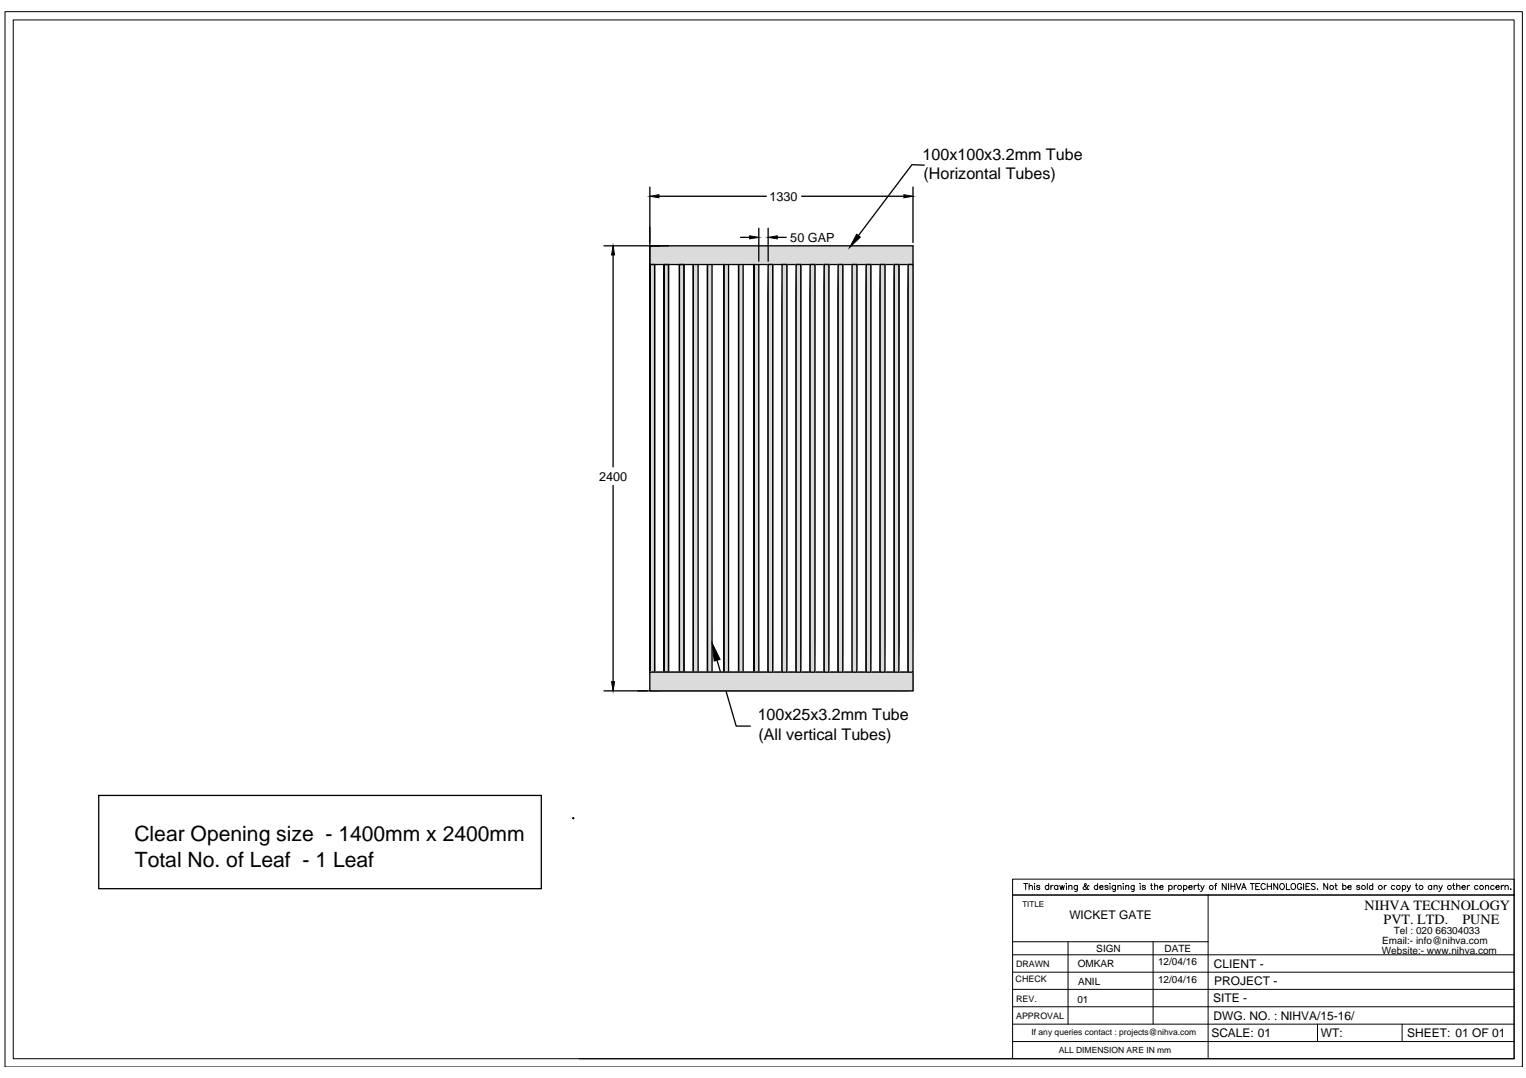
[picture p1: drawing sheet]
<svg xmlns="http://www.w3.org/2000/svg" width="297mm" height="210mm" viewBox="0 0 297 210" stroke-linecap="round" stroke-linejoin="round" font-family="sans-serif">
<!-- layer: 0 -->
<g fill="none" stroke="#000" stroke-width=".19">
<path d="M1 2.3h295.3v205.5h-295.3zM2.6 3.9h292.1v202.2h-292.1zM197.1 171.2h97.6v3.1h-97.6zM199.3 172h.7M199.6 172v1.2M200.3 172.6l.3-.2 .3 .1 .1 .7M200.3 172v1.2M201.3 172.1h.1M201.4 172.5v.7M202.4 172.6l-.2-.2-.4 .1v.2l.4 .1 .2 .2-.2 .2-.4-.2M204.1 172.6a.38 .38 0 0 0-.5-.1 .38 .38 0 0 0 0 .6 .38 .38 0 0 0 .5-.1M204.1 172v1.2"/>
<path d="M204.6 172.4v.8M205 172.4l-.3 .1-.1 .2M205.9 172.6a.38 .38 0 0 0-.5-.1 .38 .38 0 0 0 0 .6 .38 .38 0 0 0 .5-.1M205.9 172.4v.8M206.3 172.4l.2 .8 .3-.8 .2 .8 .2-.8M207.5 172.1h.1zM207.6 172.5v.7M208 172.6l.3-.2 .3 .1 .1 .7M208 172.4v.8M209.7 172.4v1.1l-.5 .1M209.7 172.6a.38 .38 0 0 0-.5-.1 .38 .38 0 0 0 0 .6 .38 .38 0 0 0 .5-.1M212 172.5h-.2a.63 .63 0 0 1-.9 .6v-.4l.6-.4-.2-.3-.2 .2 .1 .3 .3 .5 .3 .2 .2-.1"/>
<path d="M213.7 172.6a.38 .38 0 0 0-.6-.1 .38 .38 0 0 0 0 .6 .38 .38 0 0 0 .6-.1M213.7 172v1.2M214 172.7h.7a.34 .34 0 0 0-.3-.3 .34 .34 0 0 0-.4 .3l.3 .5 .4-.2M215.7 172.6l-.2-.2-.4 .1v.2l.4 .1 .2 .2-.2 .2-.4-.2M216 172.1h.1M216.1 172.5v.7M217.1 172.4v1.1l-.5 .1M217.1 172.6a.38 .38 0 0 0-.5-.1 .38 .38 0 0 0 0 .6 .38 .38 0 0 0 .5-.1M217.6 172.6l.3-.2 .2 .1 .1 .7M217.6 172.4v.8M218.6 172.1h.1M218.7 172.5v.7"/>
<path d="M219.1 172.6l.3-.2 .3 .1v.7M219.1 172.4v.8M220.8 172.4l-.1 1.1-.4 .1M220.8 172.6a.36 .36 0 0 0-.6-.1 .36 .36 0 0 0 0 .6 .36 .36 0 0 0 .6-.1M221.9 172.1h.1zM222 172.5v.7M223 172.6l-.3-.2-.3 .1v.2l.4 .1 .2 .2-.3 .2-.4-.2M223.9 172.4h.4M224.1 172v1l.1 .1 .2 .1M224.7 172.6l.3-.2 .3 .1v.7M224.7 172v1.2M225.7 172.7h.7a.34 .34 0 0 0-.3-.3 .34 .34 0 0 0-.4 .3l.3 .5 .4-.2"/>
<path d="M227.5 172.6a.38 .38 0 0 1 .6-.1 .38 .38 0 0 1 0 .6 .38 .38 0 0 1-.6-.1M227.5 172.4v1.2M228.6 172.4v.8M229 172.4l-.3 .1-.1 .2M230.4 172.6a.38 .38 0 0 1 .5-.1 .38 .38 0 0 1 0 .6 .38 .38 0 0 1-.5-.1M230.4 172.4v1.2M231.4 172.7h.7a.39 .39 0 0 0-.5-.3 .39 .39 0 0 0-.3 .4 .39 .39 0 0 0 .3 .4l.5-.2M232.5 172.4v.8M232.9 172.4l-.3 .1-.1 .2M233.1 172.4h.4M233.3 172v1l.2 .2M233.7 172.4l.4 .8 .3-.8"/>
<path d="M234.1 173.2l-.4 .4M235.2 174.3v31.8M236.4 172.4h.4M236.9 172l-.3 .1v.1v1M238.7 172v1.2l-.8-1.2v1.2M239.1 172v1.2M239.6 172v1.2M239.6 172.6h.8M240.4 172v1.2M240.7 172l.4 1.2 .5-1.2M241.7 173.2l.4-1.2 .5 1.2M241.9 172.8h.5"/>
<path d="M243.4 172h.8M243.8 172v1.2M244.4 172.6h.5M245.2 172h-.8v1.2h.8M246.3 172.3a.44 .44 0 0 0-.5-.3 .44 .44 0 0 0-.4 .5v.2a.43 .43 0 0 0 .4 .5 .43 .43 0 0 0 .5-.3M246.7 172.6h.8M246.7 172v1.2M247.5 172v1.2M248.7 172v1.2l-.8-1.2v1.2M249.2 172.2l.1-.1a.55 .55 0 0 1 .7 .5 .55 .55 0 0 1-.7 .5l-.2-.4zM250.4 172v1.2h.7M251.5 172.1l.1-.1a.56 .56 0 0 1 .6 .7 .56 .56 0 0 1-.7 .4l-.2-.4v-.4z"/>
<path d="M253.4 172.3a.44 .44 0 0 0-.5-.3 .44 .44 0 0 0-.4 .5v.2a.43 .43 0 0 0 .4 .5 .43 .43 0 0 0 .5-.5h-.3M253.7 172v1.2M254.2 172.6h.5M254.9 172h-.7v1.2h.7M256 172.2l-.3-.2-.5 .2 .1 .2 .5 .2 .2 .3v.1l-.3 .2-.5-.2M256.5 173.1h.1M258.4 172v1.2l-.7-1.2v1.2M259.8 172.4h.5M260 172v1l.3 .2M261.4 172.6a.38 .38 0 0 1 .5-.1 .38 .38 0 0 1 0 .6 .38 .38 0 0 1-.5-.1M261.4 172v1.2M262.3 172.7h.7a.34 .34 0 0 0-.3-.3 .34 .34 0 0 0-.4 .3l.3 .5 .4-.2"/>
<path d="M264.7 172.6l-.2-.2-.4 .1v.2l.4 .1 .2 .2-.2 .2-.4-.2M266.1 172v1.2M267.2 172.6a.38 .38 0 0 0-.6-.1 .38 .38 0 0 0 0 .6 .38 .38 0 0 0 .6-.1M267.2 172v1.2M269.5 172.4v.8M269.9 172.4l-.3 .1-.1 .2M271.5 172.6a.38 .38 0 0 0-.6-.1 .38 .38 0 0 0 0 .6 .38 .38 0 0 0 .6-.1M273 172.6a.38 .38 0 0 1 .5-.1 .38 .38 0 0 1 0 .6 .38 .38 0 0 1-.5-.1M273 172.4v1.2M273.9 172.4l.3 .8 .4-.8M274.2 173.2l-.3 .4M275.5 172.4h.4"/>
<path d="M275.7 172v1l.3 .2M278.7 172.6a.38 .38 0 0 0-.6-.1 .38 .38 0 0 0 0 .6 .38 .38 0 0 0 .6-.1M278.7 172.4v.8M279.1 172.6l.3-.2 .3 .1v.7M279.1 172.4v.8M280.1 172.4l.3 .8 .4-.8M280.4 173.2l-.4 .4M282.7 172.4h.5M282.9 172v1l.3 .2M283.5 172.6l.3-.2 .3 .1 .1 .7M283.5 172v1.2M284.6 172.7h.6a.39 .39 0 0 0-.4-.3 .39 .39 0 0 0-.3 .4 .39 .39 0 0 0 .4 .4l.3-.2"/>
<path d="M285.6 172.4v.8M286.1 172.4l-.3 .1-.2 .2M287.7 172.6a.38 .38 0 0 0-.6-.1 .38 .38 0 0 0 0 .6 .38 .38 0 0 0 .6-.1M289.1 172.6l.3-.2 .3 .1 .1 .7M289.1 172.4v.8M290.8 172.6a.38 .38 0 0 0-.5-.1 .38 .38 0 0 0 0 .6 .38 .38 0 0 0 .5-.1M291.2 172.7h.6a.39 .39 0 0 0-.4-.3 .39 .39 0 0 0-.3 .4 .39 .39 0 0 0 .3 .4l.4-.2M292.2 172.4v.8M292.7 172.4l-.3 .1-.2 .2M292.9 172.6l.3-.2 .3 .1 .1 .7M292.9 172.4v.8M294 173.1h.1z"/>
<path d="M294.7 174.3v31.8M294.7 174.3h-97.6v31.8M197.1 196h97.6M197.1 192.6h97.6M197.1 189.3h97.6M197.1 185.9h97.6M197.1 183.4h38.1M197.1 199.4h97.6M207.9 183.4v16M224.5 183.4v16M256.5 199.4v3.4M272.9 199.4v3.4"/>
<path d="M112.7 206.1h182M197.1 202.8h97.6"/>
<circle cx="229.6" cy="172.8" r=".39"/>
<circle cx="235.8" cy="172.8" r=".4"/>
<circle cx="259.2" cy="172.8" r=".39"/>
<circle cx="265.4" cy="172.8" r=".4"/>
<circle cx="268.7" cy="172.8" r=".39"/>
<circle cx="272.2" cy="172.8" r=".39"/>
<circle cx="276.6" cy="172.8" r=".39"/>
<circle cx="282.1" cy="172.8" r=".4"/>
<circle cx="288.4" cy="172.8" r=".39"/>
</g>
<g fill="#dbdbdb" stroke="#dbdbdb" stroke-width=".19">
<path d="M126.5 47.9v3.6h51.2zM126.5 47.9h51.2v3.6z"/>
<path d="M146.8 51.5v79.4h.9zM146.8 51.5h.9v79.4z"/>
<path d="M143.8 51.5v79.4h.9zM143.8 51.5h.9v79.4z"/>
<path d="M140.9 51.5v79.4h.9zM140.9 51.5h.9v79.4z"/>
<path d="M137.7 51.5v79.4h.9zM137.7 51.5h.9v79.4z"/>
<path d="M135 51.5v79.4h.9zM135 51.5h.9v79.4z"/>
<path d="M132.2 51.5v79.4h.9zM132.2 51.5h.9v79.4z"/>
<path d="M129.2 51.5v79.4h.9zM129.2 51.5h.9v79.4z"/>
<path d="M126.5 51.5v79.4h.9zM126.5 51.5h.9v79.4z"/>
<path d="M126.5 130.9v3.6h51.2zM126.5 130.9h51.2v3.6z"/>
<path d="M149.5 51.5v79.4h.9zM149.5 51.5h.9v79.4z"/>
<path d="M152.2 51.5v79.4h1zM152.2 51.5h1v79.4z"/>
<path d="M155 51.5v79.4h.9zM155 51.5h.9v79.4z"/>
<path d="M160.4 51.5v79.4h.9zM160.4 51.5h.9v79.4z"/>
<path d="M163.2 51.5v79.4h.8zM163.2 51.5h.8v79.4z"/>
<path d="M165.9 51.5v79.4h.9zM165.9 51.5h.9v79.4z"/>
<path d="M168.6 51.5v79.4h.9zM168.6 51.5h.9v79.4z"/>
<path d="M171.3 51.5v79.4h1zM171.3 51.5h1v79.4z"/>
<path d="M174.1 51.5v79.4h.9zM174.1 51.5h.9v79.4z"/>
<path d="M176.8 51.5v79.4h.9zM176.8 51.5h.9v79.4z"/>
<path d="M157.7 51.5v79.4h.9zM157.7 51.5h.9v79.4z"/>
</g>
<g fill="none" stroke="#000" stroke-width=".25">
<path d="M126.5 36.4v10.8M128.3 38.2h20.9M156 38.2h19.9M177.7 36.4v10.8M179.9 32.2l-2.4-.1-10.4 13.8M117.6 47.9h10.8M119.3 49.6v41.3M126.5 51.5v-3.6h51.2v3.6M126.5 44.2v3.7h1.8M126.5 51.5v79.4h.9v-79.4h-.9v79.4M126.5 51.5h51.2M127.4 51.5v79.4"/>
<path d="M129.2 51.5v79.4h.9v-79.4h-.9v79.4M130.1 47.9h-3.6v3.6M130.1 51.5v79.4M132.2 51.5h.9v79.4h-.9zM132.2 51.5v79.4M133.1 51.5v79.4M135.9 51.5v79.4M138.6 51.5v79.4M141.8 51.5v79.4M144.1 46.2h1.8M144.7 51.5v79.4M147.7 44.4v6.5"/>
<path d="M147.7 51.5v79.4M149.5 51.5h.9v79.4h-.9zM149.5 44.4v6.5M150.4 51.5v79.4M151.3 46.2h1.7M152.2 51.5h1v79.4h-1zM153.2 51.5v79.4M155 51.5h.9v79.4h-.9zM155.9 51.5v79.4M157.7 51.5h.9v79.4h-.9zM158.6 51.5v79.4M160.4 51.5h.9v79.4h-.9z"/>
<path d="M161.3 51.5v79.4M163.2 51.5v79.4M163.2 51.5h.8v79.4h-.8zM164 51.5v79.4M165.9 51.5h.9v79.4h-.9zM165.9 51.5v79.4M166.8 51.5v79.4M168.6 51.5h.9v79.4h-.9zM169.5 51.5v79.4M171.3 51.5h1v79.4h-1zM172.3 51.5v79.4M174.1 51.5h.9v79.4h-.9z"/>
<path d="M176.8 51.5h.9v79.4h-.9zM177.7 51.5v83h-51.2v-3.6M119.3 94.5v38.2M117.6 134.5h10.8M126.5 130.9h51.2v3.6h-51.2zM126.5 130.9h51.2M129.2 130.9v-79.4v79.4M135 130.9v-79.4v79.4M137.7 130.9v-79.4v79.4M139.6 128.6l3.7 12.8h2.8M140.9 130.9v-79.4v79.4M143.8 130.9v-79.4v79.4"/>
<path d="M146.8 130.9v-79.4v79.4M149.5 130.9v-79.4v79.4M152.2 130.9v-79.4v79.4M155 130.9v-79.4v79.4M157.7 130.9v-79.4v79.4M160.4 130.9v-79.4v79.4M168.6 130.9v-79.4v79.4M171.3 130.9v-79.4v79.4M174.1 130.9v-79.4v79.4M175 130.9v-79.4v79.4M176.8 130.9v-79.4v79.4M19.2 154.9h86.2v18.1h-86.2z"/>
</g>
<path d="M126.5 38.2l1.8-.3v.6zM175.9 37.9l1.8 .3-1.8 .3zM119.3 47.9l.3 1.7h-.6zM145.9 45.9l1.8 .3-1.8 .3zM149.5 46.2l1.8-.3v.6zM166.8 45.6l.7 .6-2.1 2zM119 132.7h.6l-.3 1.8zM138.6 125.2l1.6 3.2-1.2 .3z" fill="#000" stroke="#000" stroke-width=".19"/>
<g font-size="4.1">
<text x="26.2" y="163.8">Clear Opening size - 1400mm x 2400mm</text>
<text x="26.2" y="168.8">Total No. of Leaf - 1 Leaf</text>
</g>
<g font-size="3.1">
<text x="179.6" y="31.1">100x100x3.2mm Tube</text>
<text x="179.7" y="34.9">(Horizontal Tubes)</text>
<text x="147.5" y="140.3">100x25x3.2mm Tube</text>
<text x="147.6" y="144">(All vertical Tubes)</text>
</g>
<g font-size="2.8">
<text x="265.6" y="177.1">NIHVA TECHNOLOGY</text>
<text x="269.3" y="180">PVT. LTD.</text>
<text x="284.7" y="180">PUNE</text>
</g>
<g font-size="2.5">
<text x="149.8" y="39.1">1330</text>
<text x="153.8" y="47.1">50 GAP</text>
<text x="116.6" y="93.6">2400</text>
</g>
<g font-size="2.3">
<text x="208.2" y="178.9">WICKET GATE</text>
<text x="236.3" y="188.5">CLIENT -</text>
<text x="236.3" y="191.8">PROJECT -</text>
<text x="236.1" y="195.2">SITE -</text>
<text x="235.8" y="201.9">SCALE: 01</text>
<text x="236.2" y="198.5">DWG. NO. : NIHVA/15-16/</text>
<text x="257.1" y="201.9">WT:</text>
<text x="273.9" y="201.9">SHEET: 01 OF 01</text>
</g>
<g font-size="1.9">
<text x="213.4" y="185.4">SIGN</text>
<text x="226.7" y="185.4">DATE</text>
<text x="269" y="185.7">Website:- www.nihva.com</text>
<text x="269" y="183.8">Email:- info@nihva.com</text>
<text x="271.3" y="181.9">Tel : 020 66304033</text>
<text x="209.8" y="188.4">OMKAR</text>
<text x="209.8" y="191.8">ANIL</text>
<text x="225.4" y="187.9">12/04/16</text>
<text x="225.4" y="191.3">12/04/16</text>
<text x="209.7" y="195.2">01</text>
</g>
<g font-size="1.7">
<text x="197.7" y="191.3">CHECK</text>
<text x="197.8" y="188.3">DRAWN</text>
<text x="197.8" y="195.1">REV.</text>
<text x="197.8" y="198.4">APPROVAL</text>
<text x="200.8" y="201.6">If any queries contact : projects@nihva.com</text>
<text x="206.1" y="205">ALL DIMENSION ARE IN mm</text>
</g>
<text font-size="1.6" x="199" y="176.6">TITLE</text>
</svg>
